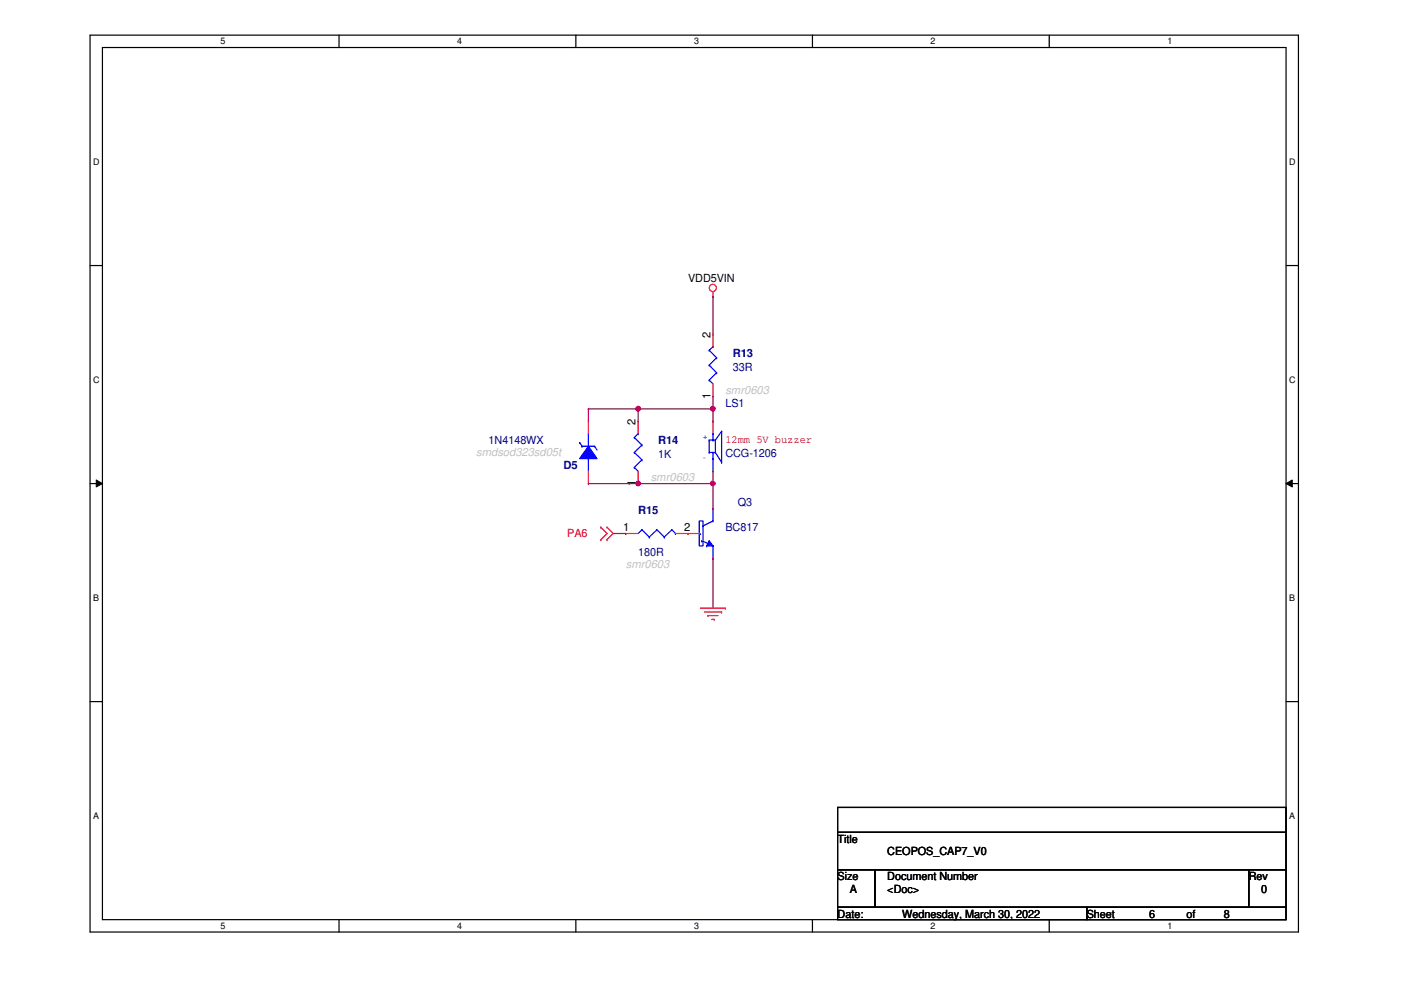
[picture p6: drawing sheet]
<svg xmlns="http://www.w3.org/2000/svg" width="297mm" height="210mm" viewBox="0 0 297 210" stroke-linecap="round" stroke-linejoin="round" font-family="sans-serif">
<path d="M19.1 7.5h256.2v190.1h-256.2zM21.7 10.1h251v184.9h-251z" fill="none" stroke="#000" stroke-width=".25"/>
<g fill="#fff">
<path d="M46.8 7.7h1v2.1h-1z"/>
<path d="M46.8 195.2h1v2.2h-1z"/>
</g>
<path d="M71.9 7.5v2.6M71.9 195v2.6" fill="none" stroke="#000" stroke-width=".25"/>
<g fill="#fff">
<path d="M96.9 7.7h1.1v2.1h-1.1z"/>
<path d="M96.9 195.2h1.1v2.2h-1.1z"/>
</g>
<path d="M122.1 7.5v2.6M122.1 195v2.6" fill="none" stroke="#000" stroke-width=".25"/>
<g fill="#fff">
<path d="M147.2 7.7h1v2.1h-1z"/>
<path d="M147.2 195.2h1v2.2h-1z"/>
</g>
<path d="M172.3 7.5v2.6M172.3 195v2.6" fill="none" stroke="#000" stroke-width=".25"/>
<g fill="#fff">
<path d="M197.3 7.7h1v2.1h-1z"/>
<path d="M197.3 195.2h1v2.2h-1z"/>
</g>
<path d="M222.5 7.5v2.6M222.5 195v2.6" fill="none" stroke="#000" stroke-width=".25"/>
<g fill="#fff">
<path d="M247.5 7.7h1v2.1h-1z"/>
<path d="M247.5 195.2h1v2.2h-1z"/>
<path d="M19.8 33.2h1.3v2.1h-1.3z"/>
<path d="M273.3 33.2h1.4v2.1h-1.4z"/>
<path d="M19.8 79.4h1.3v2.1h-1.3z"/>
<path d="M273.3 79.4h1.4v2.1h-1.4z"/>
</g>
<path d="M19.1 56.3h2.6M272.7 56.3h2.6" fill="none" stroke="#000" stroke-width=".25"/>
<g fill="#fff">
<path d="M19.8 125.6h1.2v2.2h-1.2z"/>
<path d="M273.3 125.6h1.3v2.2h-1.3z"/>
</g>
<path d="M19.1 102.5h2.6M272.7 102.5h2.6" fill="none" stroke="#000" stroke-width=".25"/>
<path d="M20.4 101.8l1.3 .7-1.3 .8zM272.7 102.5l1.3-.7v1.5z" fill="#000"/>
<path d="M20.4 101.8l1.3 .7-1.3 .8zM272.7 102.5l1.3-.7v1.5z" fill="none" stroke="#000" stroke-width=".21"/>
<g fill="#fff">
<path d="M19.8 171.9h1.2v2.1h-1.2z"/>
<path d="M273.3 171.9h1.3v2.1h-1.3z"/>
</g>
<path d="M19.1 148.8h2.6M272.7 148.8h2.6M177.6 171.2h95.1v5.3h-95.1zM177.6 176.5h95.1v7.9h-95.1zM177.6 184.4h7.9v8h-7.9zM177.6 192.4h52.8v2.6h-52.8zM185.5 184.4h79.3v8h-79.3zM230.4 192.4h42.3v2.6h-42.3zM264.8 184.4h7.9v8h-7.9z" fill="none" stroke="#000" stroke-width=".25"/>
<g fill="none" stroke="#f00" stroke-width=".25">
<path d="M151.2 62.9h.1M151.2 61.8v1.1M135.3 89.3h.1M135.3 89.3v2.6M135.3 99.9v2.6M151.2 99.9h.1M151.2 89.3h.1M151.2 89.3v2.6M127.4 111.8h.1M127.4 114.4h.1M127.4 111.8l1.3 1.3-1.3 1.3M128.7 114.4h.1"/>
<path d="M128.7 111.8h.1M128.7 111.8l1.3 1.3-1.3 1.3M132.7 113.1h.1M132.7 113.1h2.6M135.3 102.5h.1M143.2 113.1h5.3M145.9 113.1h.1M151.2 118.4h.1M151.2 107.8h.1M148.5 128.9h5.3M149.3 129.8h3.7M150.1 130.5h.1"/>
<path d="M150.1 130.5h2.1M150.9 131.3h.5M151.4 131.3h.1M153 129.8h.1M153.8 128.9h.1"/>
<circle cx="151.1" cy="61" r=".76"/>
</g>
<g fill="none" stroke="#00f" stroke-width=".25">
<path d="M122.9 93.8h.1M122.9 93.8l.5 .8M123.4 94.6h.1M123.4 94.6h2.7M124.8 97.2h.1M124.8 91.9h.1M124.8 91.9v2.7M124.8 97.2v2.7M126.1 94.6h.1M126.1 94.6l.5 .8M134.5 99.1h.1M134.5 95.9h.1"/>
<path d="M134.5 92.8h.1M134.5 99.1l.8 .8M134.5 95.9l1.6 1.6M134.5 92.8l1.6 1.6M135.3 91.9h.1M135.3 91.9l-.8 .9M136.1 97.5h.1M136.1 94.4h.1M136.1 97.5l-1.6 1.6M136.1 94.4l-1.6 1.5M150.4 95.9h.1M150.4 93.3h.1"/>
<path d="M150.4 93.3h1.3M150.4 95.9h1.3M150.4 93.3v2.6M151.2 93.3h.1M151.2 95.9h.1M151.2 91.9h.1M151.2 97.2h.1M151.2 91.9v1.4M151.2 95.9v4M151.7 93.3h.1M151.7 95.9h.1M151.7 93.3v2.6"/>
<path d="M151.7 95.9l1.3 2.1M153 91.4h.1M153 98h.1M153 91.4l-1.3 1.9M153 91.4v6.6M136.1 112.3h.1M136.1 112.3l-.8 .8M136.1 112.3l1.6 1.6M137.7 113.9h.1M139.3 112.3h.1M139.3 112.3l-1.6 1.6M139.3 112.3l1.5 1.6"/>
<path d="M140.8 113.9h.1M142.5 112.3h.1M142.5 112.3l-1.7 1.6M142.5 112.3l.7 .8M143.2 113.1h.1M148.3 110.4h.8v5.3h-.8zM148.5 113.1h.1M148.8 114.7h.1M148.8 114.7l1.3 .5M149.1 111.5h.1M149.8 115.7h.1M149.8 115.7h1.4"/>
<path d="M150.1 115.5h.1M150.1 115.5h.3M150.4 114.7h.1M150.4 114.9h.1M150.4 115.5h.1M150.4 115.2h.1M150.4 115.2v.3M150.4 114.7l.8 1M150.4 114.7l-.6 1M150.4 114.9l.5 .8M150.4 114.9l-.3 .6M151.2 115.7h.1"/>
<path d="M151.2 110.4h.1M151.2 107.8v2.6M151.2 115.7v2.7M151.2 110.4l-2.1 1.1"/>
</g>
<path d="M124.8 94.6l1.8 2.6h-3.7z" fill-rule="evenodd" fill="#00f"/>
<g fill="none" stroke="#00f" stroke-width=".25">
<path d="M150.4 77.4h.1M150.4 74.3h.1M150.4 77.4l1.5 1.6M150.4 74.3l1.5 1.6M151.2 73.5h.1M151.2 73.5l-.8 .8M151.9 79h.1M151.9 75.9h.1M151.9 79l-1.5 1.6M151.9 75.9l-1.5 1.5M124.8 94.6l1.8 2.6h-3.7zM150.4 80.6h.1"/>
<path d="M150.4 80.6l.8 .8"/>
</g>
<path d="M151.2 70.8h.1M151.2 70.8v2.7M124.8 89.3h.1M124.8 89.3v2.6M124.8 99.9v2.6M151.2 84h.1M151.2 81.4v2.6M124.8 102.5h.1" fill="none" stroke="#f00" stroke-width=".25"/>
<g fill="none" stroke="#800040" stroke-width=".25">
<path d="M151.2 62.9h.1M151.2 62.9v7.9M124.8 86.7h.1M124.8 86.7h10.5M151.2 86.7h.1M151.2 89.3h.1M151.2 84v5.3M151.2 99.9v7.9M124.8 102.5h.1M124.8 102.5h26.4M130 113.1h2.7M132.7 113.1h.1"/>
<path d="M135.3 102.5h.1M151.2 102.5h.1M151.2 118.4h.1M151.2 107.8h.1M151.2 118.4v10.5"/>
</g>
<circle cx="151.1" cy="102.5" r=".5" fill="#f0f"/>
<circle cx="151.1" cy="102.5" r=".5" fill="none" stroke="#f0f" stroke-width=".25"/>
<circle cx="135.3" cy="102.5" r=".5" fill="#f0f"/>
<circle cx="135.3" cy="102.5" r=".5" fill="none" stroke="#f0f" stroke-width=".25"/>
<path d="M135.3 86.7h.1M135.3 86.7h15.9" fill="none" stroke="#800040" stroke-width=".25"/>
<circle cx="151.1" cy="86.7" r=".51" fill="#f0f"/>
<circle cx="151.1" cy="86.7" r=".51" fill="none" stroke="#f0f" stroke-width=".25"/>
<circle cx="135.3" cy="86.7" r=".51" fill="#f0f"/>
<circle cx="135.3" cy="86.7" r=".51" fill="none" stroke="#f0f" stroke-width=".25"/>
<path d="M124.8 86.7h.1M124.8 86.7v2.6M135.3 86.7h.1M135.3 86.7v2.6" fill="none" stroke="#800040" stroke-width=".25"/>
<circle cx="151.1" cy="102.5" r=".5" fill="#f0f"/>
<circle cx="151.1" cy="102.5" r=".5" fill="none" stroke="#f0f" stroke-width=".25"/>
<circle cx="135.3" cy="102.5" r=".5" fill="#f0f"/>
<circle cx="135.3" cy="102.5" r=".5" fill="none" stroke="#f0f" stroke-width=".25"/>
<circle cx="151.1" cy="86.7" r=".51" fill="#f0f"/>
<circle cx="151.1" cy="86.7" r=".51" fill="none" stroke="#f0f" stroke-width=".25"/>
<circle cx="135.3" cy="86.7" r=".51" fill="#f0f"/>
<circle cx="135.3" cy="86.7" r=".51" fill="none" stroke="#f0f" stroke-width=".25"/>
<g font-size="2.4">
<text x="145.9" y="59.8">VDD5VIN</text>
<text x="150.6" y="71.6" transform="rotate(-90 150.6 71.6)">2</text>
<text x="150.6" y="84.6" transform="rotate(-90 150.6 84.6)">1</text>
<text x="134.7" y="90.1" transform="rotate(-90 134.7 90.1)">2</text>
<text x="134.7" y="103.1" transform="rotate(-90 134.7 103.1)">1</text>
<text x="132.1" y="112.6">1</text>
<text x="145.1" y="112.6">2</text>
<text x="177.6" y="178.7">Title</text>
<text x="188.1" y="181.4">CEOPOS_CAP7_V0</text>
<text x="177.6" y="186.6">Size</text>
<text x="180.2" y="189.3">A</text>
<text x="188.1" y="186.6">Document Number</text>
<text x="188.1" y="189.3">&lt;Doc&gt;</text>
<text x="264.8" y="186.6">Rev</text>
<text x="267.4" y="189.3">0</text>
<text x="177.6" y="194.6">Date:</text>
<text x="191.3" y="194.6">Wednesday, March 30, 2022</text>
<text x="230.4" y="194.6">Sheet</text>
<text x="243.6" y="194.6">6</text>
<text x="251.5" y="194.6">of</text>
<text x="259.5" y="194.6">8</text>
</g>
<g font-size="2.4" fill="#000080">
<text x="155.4" y="75.7">R13</text>
<text x="155.4" y="78.6">33R</text>
<text x="153.8" y="86.2">LS1</text>
<text x="103.6" y="94.1">1N4148WX</text>
<text x="139.5" y="94.1">R14</text>
<text x="119.5" y="99.4">D5</text>
<text x="139.5" y="97.1">1K</text>
<text x="153.8" y="96.8">CCG-1206</text>
<text x="156.4" y="107.4">Q3</text>
<text x="135.3" y="109">R15</text>
<text x="153.8" y="112.6">BC817</text>
<text x="135.3" y="117.9">180R</text>
</g>
<g font-size="2.4" fill="#c0c0c0">
<text x="153.8" y="83.6">smr0603</text>
<text x="101" y="96.8">smdsod323sd05t</text>
<text x="138" y="102.1">smr0603</text>
<text x="132.7" y="120.5">smr0603</text>
</g>
<g font-size="2.4" fill="#f00">
<text x="153.8" y="93.9">12mm 5V buzzer</text>
<text x="120.3" y="114">PA6</text>
</g>
<g font-size="1.9">
<text x="46.8" y="9.4">5</text>
<text x="96.9" y="9.4">4</text>
<text x="147.2" y="9.4">3</text>
<text x="197.3" y="9.4">2</text>
<text x="247.5" y="9.4">1</text>
<text x="19.8" y="34.9">D</text>
<text x="273.3" y="34.9">D</text>
<text x="19.8" y="81.1">C</text>
<text x="273.3" y="81.1">C</text>
<text x="19.8" y="127.3">B</text>
<text x="273.3" y="127.3">B</text>
<text x="19.8" y="173.6">A</text>
<text x="273.3" y="173.6">A</text>
<text x="46.8" y="196.9">5</text>
<text x="96.9" y="196.9">4</text>
<text x="147.2" y="196.9">3</text>
<text x="197.3" y="196.9">2</text>
<text x="247.5" y="196.9">1</text>
</g>
<g font-size="1.6" fill="#00f">
<text x="149.1" y="93.1">+</text>
<text x="149.1" y="97.6">-</text>
</g>
</svg>
